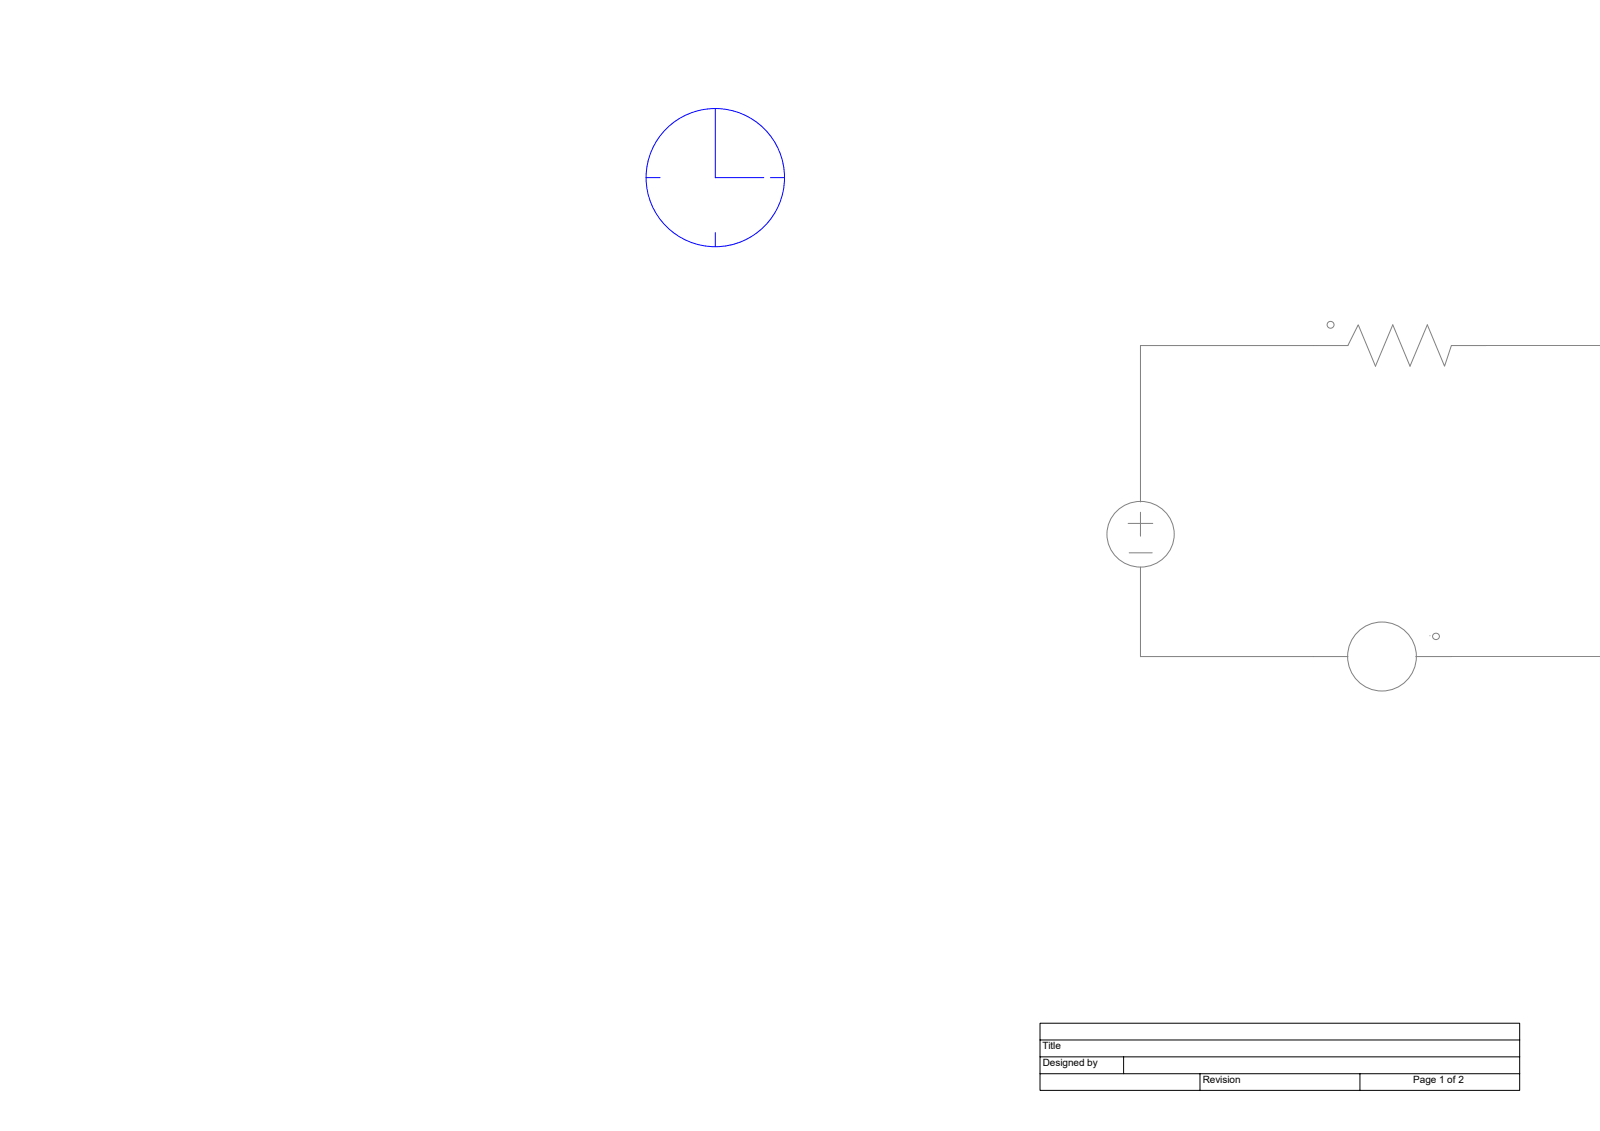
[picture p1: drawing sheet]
<svg xmlns="http://www.w3.org/2000/svg" width="297mm" height="210mm" viewBox="0 0 297 210" stroke-linecap="round" stroke-linejoin="round" font-family="sans-serif">
<path d="M193.1 190h89v12.4h-89zM193.1 193.1h89M193.1 196.2h89M193.1 199.3h89M208.6 196.2v3.1M222.8 199.3v3.2M252.5 199.3v3.2" fill="none" stroke="#000" stroke-width=".19"/>
<g fill="none" stroke="#808080" stroke-width=".19">
<path d="M250.2 64.2l2-3.9 3.2 7.7 3.2-7.7 3.2 7.7 3.2-7.7 3.2 7.7 1.2-3.8h27.7M250.3 64.2h-38.6v29M207.3 94.9a6.2 6.2 0 0 1 9.1 .2 6.2 6.2 0 0 1-1 9 6.2 6.2 0 0 1-8.3-.9 6.2 6.2 0 0 1 .2-8.3zM209.4 97.2h4.6M211.7 95.1v4.4M209.6 102.6h4.3M211.7 105.3v16.6M265.5 118h.1M211.7 121.9h38.5M262.8 121.9h34.3"/>
<circle cx="247" cy="60.3" r=".64"/>
<circle cx="266.6" cy="118.2" r=".62"/>
<circle cx="256.6" cy="121.9" r="6.4"/>
</g>
<g fill="none" stroke="#00f" stroke-width=".19">
<path d="M119.9 33h2.7M132.8 20.2v12.8h9M143 33h2.6M132.8 43.2v2.6"/>
<circle cx="132.8" cy="33" r="12.8"/>
</g>
<g font-size="1.9">
<text x="193.5" y="194.7">Title</text>
<text x="193.6" y="197.9">Designed by</text>
<text x="223.3" y="201">Revision</text>
<text x="262.4" y="201">Page 1 of 2</text>
</g>
</svg>
